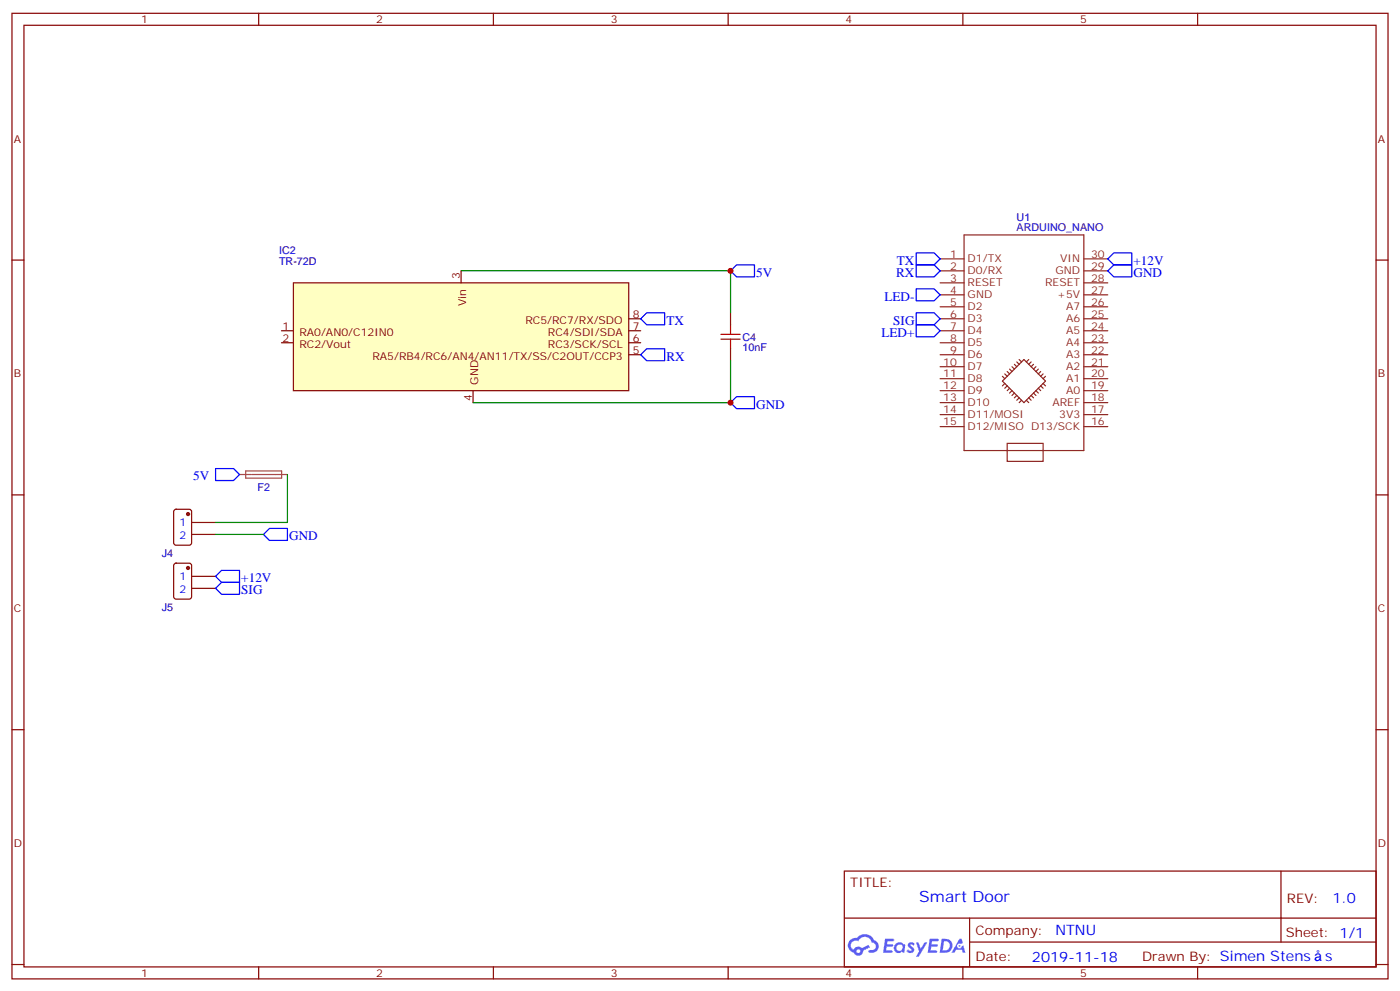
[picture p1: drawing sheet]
<svg xmlns="http://www.w3.org/2000/svg" width="412mm" height="292mm" viewBox="0 0 412 292" stroke-linecap="round" stroke-linejoin="round" font-family="sans-serif">
<g fill="none" stroke="#870000" stroke-width=".35">
<path d="M3.5 3.9h405.4v284.4h-405.4zM7.1 7.4h398.2v277.3h-398.2zM76.2 3.9v3.5M145.3 3.9v3.5M214.5 3.9v3.5M283.6 3.9v3.5M352.8 3.9v3.5M3.5 76.6h3.6M405.3 76.6h3.6M3.5 145.7h3.6M405.3 145.7h3.6M3.5 214.9h3.6"/>
<path d="M405.3 214.9h3.6M248.7 256.5h156.6v28.2h-156.6zM377.3 256.5v20.9M248.7 270.4h156.5M285.6 277.4h119.6M285.6 270.4v14.1M3.5 284h3.6M76.2 284.7v3.6M145.3 284.7v3.6M214.5 284.7v3.6M283.6 284.7v3.6M352.8 284.7v3.6"/>
<path d="M405.3 284h3.6"/>
</g>
<g fill="#5487ff">
<path d="M267.7 277.7a1.22 1.22 0 0 1 1.7 .2l-.4 .6a.47 .47 0 0 0-.3-.4 .47 .47 0 0 0-.5 .2l.1 .2a1.14 1.14 0 0 1 .8 1.8 1.14 1.14 0 0 1-1.9 0l-.2-.2 .5-.6 .7 .5a.29 .29 0 0 0 .3-.3 .29 .29 0 0 0-.2-.3 1.04 1.04 0 0 1-.6-1.7z"/>
<path d="M260.7 276.4h2.4l.3 .2-.2 .5-1.8 .1-.1 .8h1.5l.3 .4-.3 .4h-1.6l-.2 1.1h1.7l.2 .3-.2 .3-2.6 .1z"/>
<path d="M273.8 276.4h2.4l.3 .2-.1 .5-1.8 .1-.2 .8h1.6l.3 .4-.4 .4h-1.6l-.1 1.1h1.7l.2 .3-.2 .3-2.6 .1z"/>
<path d="M282.6 276.4h.7l.3 1.3-.6 .3a.69 .69 0 0 0-1 .3 .69 .69 0 0 0 .4 .9 .69 .69 0 0 0 .9-.6l.5-.2 .6 2.2h-.8l-.2-.9h-1.8l-.5 .9h-.8z"/>
<path d="M269.8 277.5h.8l.6 1.8 1.1-1.8h.9l-2.6 4.2h-.8l.9-1.5z"/>
<path d="M277.4 276.4l-.6 4.2h1.3a2.11 2.11 0 0 0 2.5-2.1 2.11 2.11 0 0 0-2.5-2.1zM278.1 277.2a1.39 1.39 0 0 1 1.7 1.4 1.39 1.39 0 0 1-1.8 1.3h-.3z"/>
<path d="M263.7 278.1a1.54 1.54 0 0 0-.1 2.1 1.54 1.54 0 0 0 2.2 .1l.6 .3 .3-2.3-.2-.3h-.4a1.49 1.49 0 0 0-2.4 .1zM264 279.1a.94 .94 0 0 1 1.8 0 .94 .94 0 0 1-1.8 0z"/>
<path d="M250.4 276.8a2.18 2.18 0 0 0 1.1 3.7 1.44 1.44 0 0 0 1.6 .9 1.44 1.44 0 0 0 1.2-1.4l2-1-.5-.8-1.9 1a1.47 1.47 0 0 0-2.4 .4 1.39 1.39 0 0 1-.7-1.9 1.39 1.39 0 0 1 2-.5 2.12 2.12 0 0 1 2.2-1.3 2.12 2.12 0 0 1 1.9 1.7 1.14 1.14 0 0 1 1.1 1.4 1.14 1.14 0 0 1-1.7 .7 .43 .43 0 0 0-.5 .4 .43 .43 0 0 0 .4 .5 1.98 1.98 0 0 0 2.5-1.2 1.98 1.98 0 0 0-1.2-2.6 3.1 3.1 0 0 0-5.3-.6l-.9 .1zM252.3 280.1a.55 .55 0 0 1 1.1 0 .55 .55 0 0 1-1.1 0z"/>
<circle cx="282.6" cy="278.5" r=".26"/>
</g>
<path d="M51.4 150.2l.5-.2h3.8l.7 .4v9.4l-.4 .7h-4.1l-.7-.4v-9.4zM56.4 153.8h7.1M56.4 157.4h7.1M51.4 166l.5-.2h3.8l.7 .5v9.4l-.4 .7h-4.1l-.7-.4v-9.5zM56.4 169.7h7.1M56.4 173.2h7.1" fill="none" stroke="#870000" stroke-width=".35"/>
<g fill="#870000" stroke="#870000" stroke-width=".35">
<circle cx="55.4" cy="167.3" r=".44"/>
<circle cx="55.4" cy="151.4" r=".44"/>
</g>
<g fill="none" stroke="#8c2424" stroke-width=".35">
<path d="M276.9 79.8h7.1M276.9 76.2h7.1M284 69.2h35.3v63.5h-35.3zM319.3 79.8h7M319.3 76.2h7M276.9 97.4h7.1M276.9 93.9h7.1M276.9 90.3h7.1M276.9 86.8h7.1M276.9 83.3h7.1M319.3 97.4h7M319.3 93.9h7"/>
<path d="M319.3 90.3h7M319.3 86.8h7M319.3 83.3h7M276.9 118.6h7.1M276.9 115h7.1M276.9 111.5h7.1M276.9 108h7.1M276.9 104.5h7.1M276.9 100.9h7.1M295.3 112.2l6.3-6.3 6.4 6.3-6.4 6.4zM295.3 110.8l.7 .7M296 110.1l.7 .7"/>
<path d="M296 112.9l-.7 .7M296.7 109.4l.7 .7M296.7 113.6l-.7 .7M297.4 108.7l.7 .7M297.4 114.3l-.7 .7M298.1 108l.7 .7M298.1 115l-.7 .7M298.8 115.7l-.7 .8M298.8 107.3l.7 .7M299.5 106.6l.7 .7M299.5 116.5l-.7 .7M300.2 117.2l-.7 .7"/>
<path d="M300.2 105.9l.7 .7M300.9 117.9l-.7 .7M302.3 117.9l.7 .7M303 117.2l.7 .7M303 105.9l-.7 .7M303.7 116.5l.7 .7M303.7 106.6l-.7 .7M304.4 115.7l.8 .8M304.4 107.3l-.7 .7M305.2 115l.7 .7M305.2 108l-.8 .7M305.9 114.3l.7 .7"/>
<path d="M305.9 108.7l-.7 .7M306.6 113.6l.7 .7M306.6 109.4l-.7 .7M307.3 112.9l.7 .7M307.3 110.1l-.7 .7M308 110.8l-.7 .7M319.3 118.6h7M319.3 115h7M319.3 111.5h7M319.3 108h7M319.3 104.5h7M319.3 100.9h7"/>
<path d="M276.9 122.1h7.1M276.9 125.6h7.1M296.7 130.6h10.6v5.3h-10.6zM319.3 122.1h7M319.3 125.6h7"/>
</g>
<path d="M70.6 139.7h3.4M72.4 138.7h10.6v2.1h-10.6zM74.1 139.7h10.6" fill="none" stroke="#a64a4a" stroke-width=".35"/>
<path d="M86.4 83.3h98.8v31.7h-98.8z" fill="#ffffc2" stroke="#850000" stroke-width=".35"/>
<path d="M135.8 79.8v3.5M82.9 97.4h3.5M185.2 97.4h3.5M185.2 93.9h3.5M82.9 100.9h3.5M139.3 115v3.6M185.2 100.9h3.5M185.2 104.5h3.5" fill="none" stroke="#850000" stroke-width=".35"/>
<path d="M212.4 99.9h5.6M212.4 98.5h5.6M215.2 95.6v2.9M215.2 99.9v2.8" fill="none" stroke="#a10000" stroke-width=".35"/>
<path d="M215.2 92.1v3.5M215.2 102.7v3.5" fill="none" stroke="#870000" stroke-width=".35"/>
<g fill="none" stroke="#00f" stroke-width=".35">
<path d="M217 78h5.2v3.5h-5.2l-1.8-1.7zM269.9 78h5.3l1.7 1.8-1.7 1.7h-5.3zM269.9 74.5h5.3l1.7 1.7-1.7 1.8h-5.3zM326.3 76.2l1.8-1.7h5.3v3.5h-5.3zM328.1 78h5.3v3.5h-5.3l-1.8-1.7zM190.5 92.1h5.3v3.5h-5.3l-1.8-1.7zM269.9 92.1h5.3l1.7 1.8-1.7 1.7h-5.3zM269.9 95.6h5.3l1.7 1.8-1.7 1.8h-5.3zM269.9 85.1h5.3l1.7 1.7-1.7 1.8h-5.3zM190.5 102.7h5.3v3.5h-5.3l-1.8-1.7zM217 116.8h5.2v3.5h-5.2l-1.8-1.7zM63.5 138h5.3l1.8 1.7-1.8 1.8h-5.3z"/>
<path d="M79.4 155.6h5.3v3.5h-5.3l-1.8-1.7zM65.3 168h5.3v3.5h-5.3l-1.8-1.8zM65.3 171.5h5.3v3.5h-5.3l-1.8-1.8z"/>
</g>
<path d="M135.8 79.8h79.4v12.3M215.2 106.2v12.4h-75.9M84.7 139.7v14.1h-21.2M63.5 157.4h14.1" fill="none" stroke="#008700" stroke-width=".35"/>
<g fill="#c00">
<circle cx="215.2" cy="79.8" r=".88"/>
<circle cx="215.2" cy="118.6" r=".88"/>
</g>
<text font-size="4.6" fill="#00f" x="270.8" y="265.5">Smart Door</text>
<g font-size="4.2" fill="#00f">
<text x="392.5" y="265.8">1.0</text>
<text x="310.9" y="275.3">NTNU</text>
<text x="304" y="283.1">2019-11-18</text>
<text x="390.4" y="283.1">s</text>
</g>
<g font-size="3.9" fill="#00f">
<text x="264.2" y="78">TX</text>
<text x="333.9" y="78">+12V</text>
<text x="222.8" y="81.5">5V</text>
<text x="264" y="81.5">RX</text>
<text x="333.9" y="81.5">GND</text>
<text x="260.5" y="88.6">LED-</text>
<text x="196.3" y="95.6">TX</text>
<text x="263.1" y="95.6">SIG</text>
<text x="259.6" y="99.2">LED+</text>
<text x="196.3" y="106.2">RX</text>
<text x="222.8" y="120.3">GND</text>
<text x="56.9" y="141.4">5V</text>
<text x="85.2" y="159.1">GND</text>
<text x="71.1" y="171.5">+12V</text>
<text x="71.1" y="175">SIG</text>
</g>
<g font-size="3.9" fill="#800">
<text x="250.5" y="261.1">TITLE:</text>
<text x="379.1" y="265.8">REV:</text>
<text x="287.4" y="275.3">Company:</text>
<text x="378.7" y="275.9">Sheet: 1/1</text>
<text x="287.4" y="283">Date:</text>
<text x="336.4" y="283.1">Drawn By: Simen Stens</text>
</g>
<g font-size="3.2" fill="#800">
<text x="41.6" y="6.9">1</text>
<text x="110.8" y="6.9">2</text>
<text x="179.9" y="6.9">3</text>
<text x="249.1" y="6.9">4</text>
<text x="318.2" y="6.9">5</text>
<text x="4.1" y="42">A</text>
<text x="405.9" y="42">A</text>
<text x="4.1" y="111.2">B</text>
<text x="405.9" y="111.2">B</text>
<text x="4.1" y="180.3">C</text>
<text x="405.9" y="180.3">C</text>
<text x="4.1" y="249.4">D</text>
<text x="405.9" y="249.4">D</text>
<text x="41.6" y="287.7">1</text>
<text x="110.8" y="287.7">2</text>
<text x="179.9" y="287.7">3</text>
<text x="249.1" y="287.7">4</text>
<text x="318.2" y="287.7">5</text>
</g>
<g font-size="3.2" fill="#000080">
<text x="299.4" y="65.1">U1</text>
<text x="299.4" y="68.1">ARDUINO_NANO</text>
<text x="82.2" y="78">TR-72D</text>
<text x="82.2" y="74.8">IC2</text>
<text x="218.7" y="100.4">C4</text>
<text x="218.7" y="103.5">10nF</text>
<text x="75.8" y="144.6">F2</text>
<text x="47.6" y="163.9">J4</text>
<text x="47.6" y="179.8">J5</text>
</g>
<g font-size="3.2" fill="#8d2323">
<text x="279.9" y="75.9">1</text>
<text x="285" y="77.3">D1/TX</text>
<text x="312.3" y="77.3">VIN</text>
<text x="321.4" y="75.9">30</text>
<text x="279.9" y="82.9">3</text>
<text x="279.9" y="79.4">2</text>
<text x="285" y="80.8">D0/RX</text>
<text x="310.9" y="80.8">GND</text>
<text x="321.4" y="79.4">29</text>
<text x="321.4" y="82.9">28</text>
<text x="279.9" y="90">5</text>
<text x="279.9" y="86.5">4</text>
<text x="285" y="87.9">GND</text>
<text x="285" y="84.3">RESET</text>
<text x="307.9" y="84.3">RESET</text>
<text x="311.4" y="87.9">+5V</text>
<text x="321.4" y="86.5">27</text>
<text x="321.4" y="90">26</text>
<text x="279.9" y="93.5">6</text>
<text x="285" y="94.9">D3</text>
<text x="285" y="91.4">D2</text>
<text x="314" y="91.4">A7</text>
<text x="314" y="94.9">A6</text>
<text x="321.4" y="93.5">25</text>
<text x="279.9" y="100.6">8</text>
<text x="279.9" y="97">7</text>
<text x="285" y="102">D5</text>
<text x="285" y="98.5">D4</text>
<text x="314" y="98.5">A5</text>
<text x="314" y="102">A4</text>
<text x="321.4" y="97">24</text>
<text x="321.4" y="100.6">23</text>
<text x="277.8" y="107.6">10</text>
<text x="279.9" y="104.1">9</text>
<text x="285" y="105.5">D6</text>
<text x="314" y="105.5">A3</text>
<text x="321.4" y="104.1">22</text>
<text x="321.4" y="107.6">21</text>
<text x="277.8" y="111.2">11</text>
<text x="285" y="112.6">D8</text>
<text x="285" y="109">D7</text>
<text x="314" y="109">A2</text>
<text x="314" y="112.6">A1</text>
<text x="321.4" y="111.2">20</text>
<text x="277.8" y="118.2">13</text>
<text x="277.8" y="114.7">12</text>
<text x="285" y="119.6">D10</text>
<text x="285" y="116.1">D9</text>
<text x="310" y="119.6">AREF</text>
<text x="314" y="116.1">A0</text>
<text x="321.4" y="114.7">19</text>
<text x="321.4" y="118.2">18</text>
<text x="277.8" y="121.7">14</text>
<text x="277.8" y="125.3">15</text>
<text x="285" y="123.2">D11/MOSI</text>
<text x="312" y="123.2">3V3</text>
<text x="321.4" y="121.7">17</text>
<text x="321.4" y="125.3">16</text>
<text x="285" y="126.7">D12/MISO D13/SCK</text>
</g>
<g font-size="3.2" fill="#840000">
<text x="135.5" y="82.1" transform="rotate(-90 135.5 82.1)">3</text>
<text x="137.3" y="90.1" transform="rotate(-90 137.3 90.1)">Vin</text>
<text x="154.7" y="95.4">RC5/RC7/RX/SDO</text>
<text x="186.4" y="93.5">8</text>
<text x="83.3" y="97">1</text>
<text x="83.3" y="100.6">2</text>
<text x="88.2" y="98.9">RA0/AN0/C12IN0</text>
<text x="161.4" y="98.9">RC4/SDI/SDA</text>
<text x="186.4" y="100.6">6</text>
<text x="186.4" y="97">7</text>
<text x="88.2" y="102.4">RC2/Vout</text>
<text x="109.7" y="106">RA5/RB4/RC6/AN4/AN11/TX/SS/C2OUT/CCP3</text>
<text x="161.4" y="102.4">RC3/SCK/SCL</text>
<text x="186.4" y="104.1">5</text>
<text x="140.8" y="113.3" transform="rotate(-90 140.8 113.3)">GND</text>
<text x="139" y="118.2" transform="rotate(-90 139 118.2)">4</text>
</g>
<g font-size="3.2" fill="#00f">
<text x="52.9" y="154.9">1</text>
<text x="52.9" y="158.8">2</text>
<text x="52.9" y="170.8">1</text>
<text x="52.9" y="174.7">2</text>
</g>
</svg>
